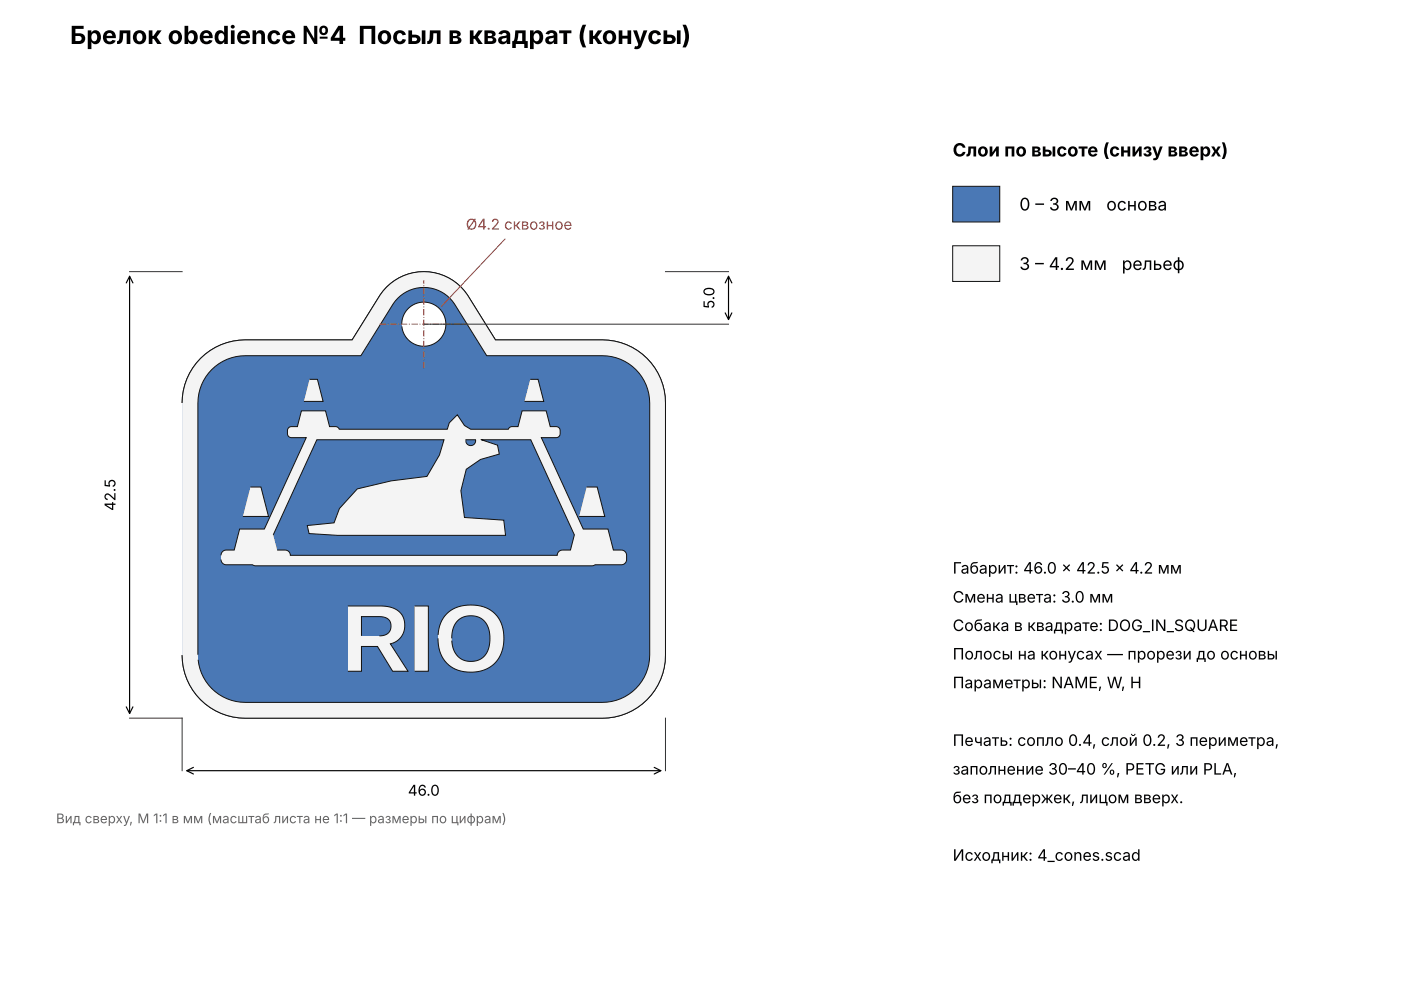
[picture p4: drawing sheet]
<svg xmlns="http://www.w3.org/2000/svg" width="297mm" height="210mm" viewBox="0 0 297 210" stroke-linecap="round" stroke-linejoin="round" font-family="sans-serif">
<path d="M42.5 76a13.4 13.4 0 0 0-3.9 9.4v53.5a13.4 13.4 0 0 0 13.4 13.3h75.7a13.4 13.4 0 0 0 13.3-13.3v-53.5a13.4 13.4 0 0 0-13.3-13.3h-22.7l-5.9-9.6a11.1 11.1 0 0 0-18.5 0l-6 9.6h-22.6a13.4 13.4 0 0 0-9.5 3.9zM85.1 68.7a4.7 4.7 0 0 1 9.4 0 4.7 4.7 0 0 1-9.4 0z" fill="#4a78b5" stroke="#111" stroke-width=".21"/>
<path d="M42.5 76a13.4 13.4 0 0 0-3.9 9.4v53.5a13.4 13.4 0 0 0 13.4 13.3h75.7a13.4 13.4 0 0 0 13.3-13.3v-53.5a13.4 13.4 0 0 0-13.3-13.3h-22.7l-5.9-9.6a11.1 11.1 0 0 0-18.5 0l-6 9.6h-22.6a13.4 13.4 0 0 0-9.5 3.9zM44.9 78.3a10 10 0 0 1 7.1-2.9h24.5l6.8-11a7.8 7.8 0 0 1 13 0l6.9 11h24.4a10 10 0 0 1 10.1 10.1v53.3a10 10 0 0 1-10.1 10.1h-75.6a10 10 0 0 1-10.1-10.1v-53.3a10 10 0 0 1 3-7.2zM63.9 87.1l-.9 3.3h-1.2a.84 .84 0 0 0-.9 .9v.6a.84 .84 0 0 0 .9 .9h3.1l-8.9 19.3h-5.2l-1.2 4.5h-1.6a1.11 1.11 0 0 0-1.2 1.1v.9a1.11 1.11 0 0 0 1.2 1.1h5.5l.7 .2h71.3l.6-.2h5.6a1.11 1.11 0 0 0 1.1-1.1v-.9a1.11 1.11 0 0 0-1.1-1.1h-1.7l-1.1-4.5h-5.3l-8.9-19.3h3.2a.84 .84 0 0 0 .8-.9v-.6a.84 .84 0 0 0-.8-.9h-1.3l-.8-3.3h-5.1l-.9 3.3-1.5 .1-.6 .5h-7.9l-1.4-.8-1.5-2.3-1.7 1.7-.4 1.4h-22.9l-.5-.5-1.6-.1-.8-3.3zM67.2 93.2h26.9l-1 3.2-2.6 4.6-7.6 .9-7.2 1.7-3.8 4.2-1.1 3-5.7 .6 .4 1.7 6.1 .4h35.5l-.3-3.2-8.4-.6-.7-5.7 1.1-4.5 3-2.1 4-1.1-.4-1.9-3.4-1.2h10.5l9.2 20.2-.8 3.2h-1.7a1.11 1.11 0 0 0-1.1 1.1h-56.6a1.11 1.11 0 0 0-1.1-1.1h-1.7l-.8-3.2zM98.7 93.2h2.1a1.04 1.04 0 0 1-1 1.3 1.04 1.04 0 0 1-1.1-1.3zM53.1 103.2l-1.6 6.3h5.4l-1.6-6.3zM65.6 80.4l-1.2 4.7h4.1l-1.2-4.7zM73.7 128.5v13.8h2.9v-5.3h3.4l3.2 5.3h3.3l-3.8-5.8a4 4 0 0 0 3.1-4.5 4 4 0 0 0-4.1-3.5zM76.6 130.7h3.7a2.08 2.08 0 0 1 2.6 2 2.08 2.08 0 0 1-2.5 2.1h-3.8zM87.9 128.5v13.8h2.9v-13.8zM94.7 130.1a8.3 8.3 0 0 0 0 10.5 7.4 7.4 0 0 0 11-1.1 8.4 8.4 0 0 0-.8-9.4 8 8 0 0 0-10.2 0zM97 131.5a4.1 4.1 0 0 1 4.6-.6 4.1 4.1 0 0 1 2.2 3.9 4.7 4.7 0 0 1-2.5 5.1 4.1 4.1 0 0 1-5.5-4.1 5.4 5.4 0 0 1 1.2-4.3zM112.4 80.4l-1.2 4.7h4l-1.2-4.7zM124.3 103.2l-1.6 6.3h5.5l-1.6-6.3z" fill="#f4f4f4" stroke="#111" stroke-width=".21"/>
<path d="M27.5 57.6h11.1M141 57.6h13.4M89.8 68.7h64.6M27.5 152.2h11.1v11.2M141 152.2v11.2" fill="none" stroke="#333" stroke-width=".21"/>
<path d="M80.5 68.7h18.7M89.8 78.1v-18.7" fill="none" stroke="#c0392b" stroke-width=".21" stroke-dasharray="1.4 .3 .2 .3" stroke-linecap="butt"/>
<path d="M26.8 60l.7-1.4 .7 1.4M27.5 58.6v92.6M153.7 60l.7-1.4 .7 1.4M154.4 58.6v9.1M153.7 66.3l.7 1.4 .7-1.4M26.8 149.8l.7 1.4 .7-1.4M39.6 163.4h100.5M41 162.7l-1.4 .7 1.4 .7M138.6 162.7l1.5 .7-1.5 .7" fill="none" stroke="#000" stroke-width=".25"/>
<path d="M107 50.7l-13.4 14.2" fill="none" stroke="#c0392b" stroke-width=".21"/>
<path d="M201.9 39.5h10v7.6h-10z" fill="#4a78b5" stroke="#111" stroke-width=".21"/>
<path d="M201.9 52.1h10v7.6h-10z" fill="#f4f4f4" stroke="#111" stroke-width=".21"/>
<text font-size="5.3" x="14.8" y="9.3">Брелок obedience №4 Посыл в квадрат (конусы)</text>
<text font-size="3.9" x="201.9" y="33.2">Слои по высоте (снизу вверх)</text>
<g font-size="3.7">
<text x="216" y="44.6">0 – 3 мм</text>
<text x="234.5" y="44.6">основа</text>
<text x="216" y="57.2">3 – 4.2 мм</text>
<text x="237.7" y="57.2">рельеф</text>
</g>
<g font-size="3.4">
<text x="201.9" y="121.6">Габарит: 46.0 × 42.5 × 4.2 мм</text>
<text x="201.9" y="127.7">Смена цвета: 3.0 мм</text>
<text x="201.9" y="133.8">Собака в квадрате: DOG_IN_SQUARE</text>
<text x="201.9" y="139.8">Полосы на конусах — прорези до основы</text>
<text x="201.9" y="145.9">Параметры: NAME, W, H</text>
<text x="201.9" y="158.1">Печать: сопло 0.4, слой 0.2, 3 периметра,</text>
<text x="201.9" y="164.2">заполнение 30–40 %, PETG или PLA,</text>
<text x="201.9" y="170.2">без поддержек, лицом вверх.</text>
<text x="201.9" y="182.5">Исходник: 4_cones.scad</text>
</g>
<text font-size="3.2" fill="#c0392b" x="98.7" y="48.7">Ø4.2 сквозное</text>
<g font-size="3.2">
<text x="151.4" y="65.5" transform="rotate(-90 151.4 65.5)">5.0</text>
<text x="24.5" y="108.3" transform="rotate(-90 24.5 108.3)">42.5</text>
<text x="86.4" y="168.7">46.0</text>
</g>
<text font-size="2.8" fill="#666" x="11.9" y="174.5">Вид сверху, М 1:1 в мм (масштаб листа не 1:1 — размеры по цифрам)</text>
</svg>
